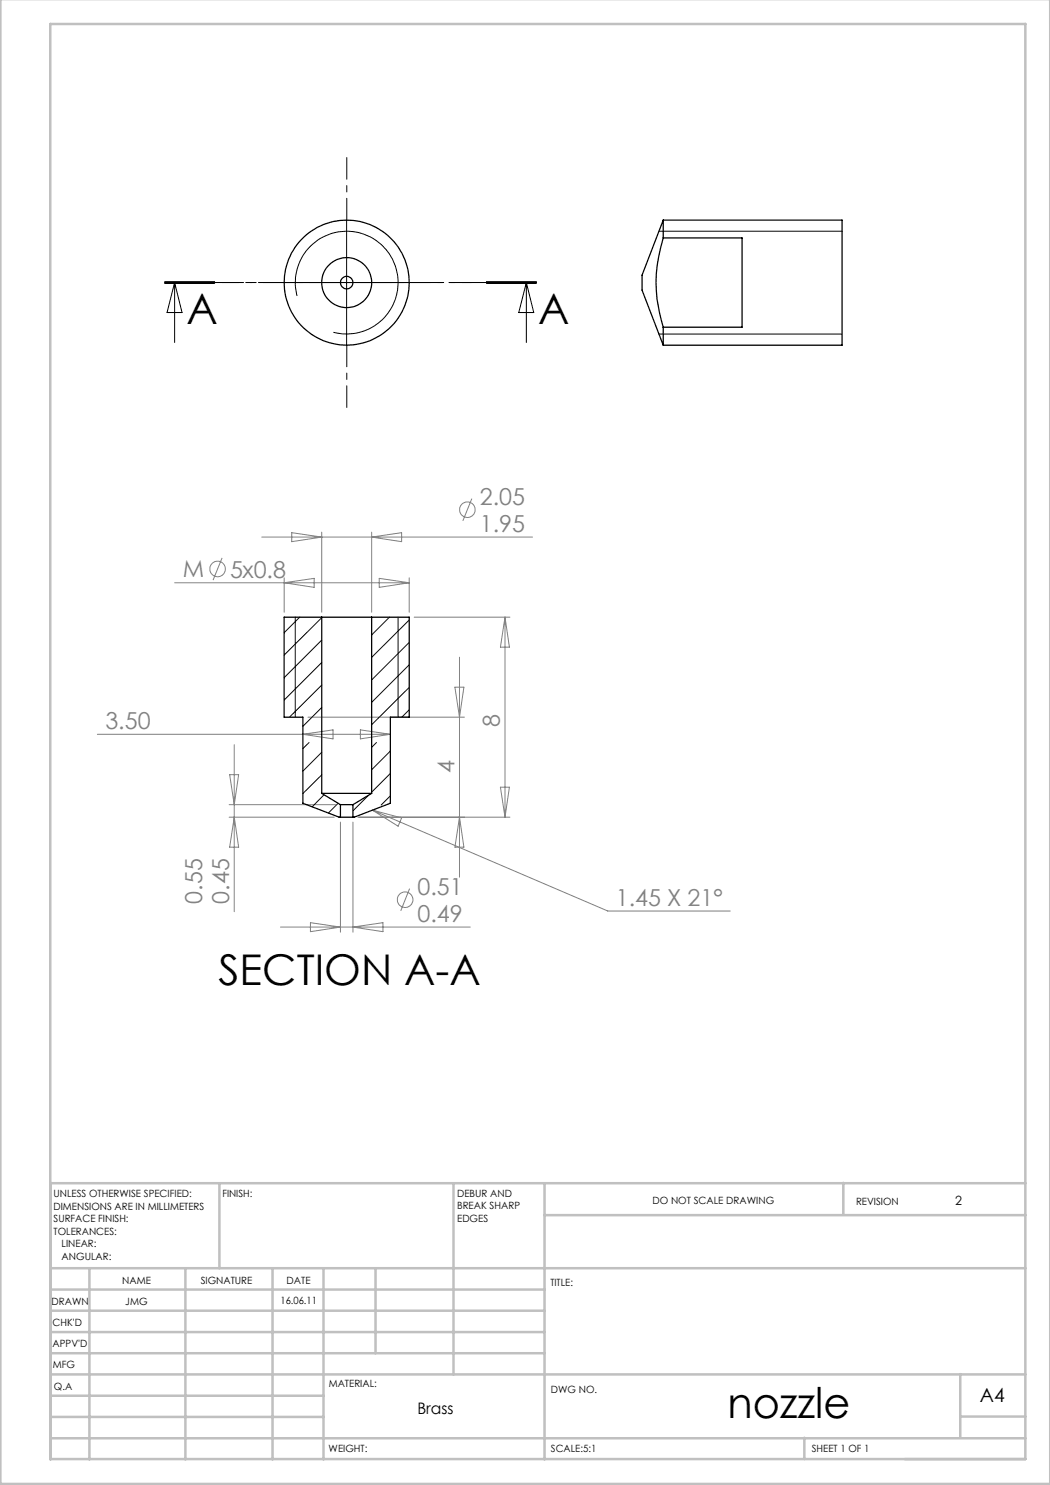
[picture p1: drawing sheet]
<svg xmlns="http://www.w3.org/2000/svg" width="210mm" height="297mm" viewBox="0 0 210 297" stroke-linecap="round" stroke-linejoin="round" font-family="sans-serif">
<g fill="none" stroke="#808080" stroke-width=".2">
<path d="M94.4 99.7l-1.8 4.5M34.9 116.6h46.9M44.4 111.6l-1.8 4.4M52.4 107.4h54.1M56.8 115.6v6.8M56.8 116.6l6-.9v1.8zM58.3 106.5l6 .9-6 .9zM64.3 106.4v16M74.3 106.4v16M74.3 107.4l6-.9v1.8zM75.8 115.7l6 .9-6 .9zM81.8 115.6v6.8"/>
<path d="M82.8 123.4h19.2M91 137.4h1.8l-.9 6zM91.9 131.4v44M101 123.4v40M101 123.4l.9 6h-1.8zM19.5 146.9h58.6M45.9 154.9h1.8l-.9 6zM46.8 148.9v33.4M60.6 146.9l6-.9v1.8zM61.6 143.4h31.3M72.1 146l6 .9-6 .9zM100.1 157.4h1.8l-.9 6z"/>
<path d="M45.8 163.4h21.1M45.8 160.9h21.3M46.8 163.4l.9 6h-1.8zM68.1 164.4v22M70.6 164.4v22M71.6 163.4h30.4M74.5 162l5.8 1.6-.7 1.6zM74.5 162l47.1 20.2h24.4M81.9 177.7l-1.7 4.5M91.9 163.4l.9 6h-1.8zM56.1 185.4h38M62.1 184.5l6 .9-6 .9z"/>
<path d="M70.6 185.4l6-.9v1.8z"/>
<circle cx="43.5" cy="113.8" r="1.55"/>
<circle cx="93.5" cy="101.9" r="1.55"/>
<circle cx="81" cy="179.9" r="1.55"/>
</g>
<g fill="none" stroke="#000" stroke-width=".2">
<path d="M32.9 56.5h10M32.9 56.7h10M32.9 56.3h10M34.9 56.5v12M34.9 56.5l1.5 6h-3zM56.8 56.5h25M59.4 59.2a10.3 10.3 0 0 1 9-12.9 10.3 10.3 0 0 1 11.2 11.1 10.3 10.3 0 0 1-12.9 9.1M69.3 44v25M97.3 56.3h10zM97.3 56.5h10M97.3 56.7h10M105.3 56.5l1.5 6h-3z"/>
<path d="M105.3 56.5v12M131.8 46.2h36.6M131.8 66.8h36.6M59.1 123.4v20M59.9 123.4l-3.1 3.1M64.3 123.5l-7.5 7.5M64.3 128l-7.5 7.5M64.3 132.5l-7.5 7.5M64.3 137l-6.4 6.4M77.9 123.4l-3.6 3.6M79.6 123.4v20M81.8 133l-7.5 7.5"/>
<path d="M81.8 124l-7.5 7.5M81.8 128.5l-7.5 7.5M81.8 137.5l-7.5 7.5M61.8 148.5l-1.2 1.2M64.3 141.5l-3.7 3.7M64.3 150.5l-3.7 3.7M64.3 155l-3.7 3.7M64.8 159l-2.4 2.4M73.7 159.1l-3.1 3.1M75.3 148.5l-1 1M78.1 150.2l-3.8 3.7M78.1 154.7l-3.8 3.7"/>
<path d="M78.1 159.2l-1.9 1.8M81.8 142l-1.4 1.4M67.6 160.7l-1.9 1.9"/>
</g>
<path d="M32.9 56.5h74.4" fill="none" stroke="#000" stroke-width=".2" stroke-dasharray="6.3 1.3 1.3 1.3" stroke-dashoffset="1.6"/>
<g fill="none" stroke="#c0c0c0" stroke-width=".5">
<path d="M.1 -.1v296.9h209.9v-296.9M10.1 4.8h195v287h-195zM43.9 236.6v17M90.7 236.6v38.3M108.9 236.6v55.3M168.7 236.6v6.3M205.1 236.6h-195v55.3M10.1 253.6h195M10.1 257.9h98.8M17.9 253.6v38.3M37.1 253.6v38.3M54.5 253.6v38.3"/>
<path d="M64.7 253.6v38.3M75.1 253.6v17M108.9 243h96.2M10.1 270.6h98.8M10.1 266.4h98.8M10.1 262.1h98.8M10.1 279.1h54.6M10.1 274.9h195M192.1 274.8v12.7M10.1 287.7h195M10.1 283.4h54.6M160.9 287.5v4.3"/>
<path d="M192.1 283.3h13"/>
</g>
<path d="M56.9 56.5h-12.5M69.4 44v-12.5M81.9 56.5h12.5M69.4 69v12.5" fill="none" stroke="#000" stroke-width=".2" stroke-dasharray="15.2 1.3 1.3 1.3" stroke-dashoffset="10.9"/>
<g fill="none" stroke="#000" stroke-width=".25">
<path d="M132.6 44v3.6M132.6 47.6h15.8v17.8h-15.8M132.6 44h35.8v25h-35.8M132.6 44l-4.2 11v3l4.2 11M132.6 47.6a28.3 28.3 0 0 0 0 17.8M132.6 65.4v3.6M64.3 123.4h10M64.3 123.4h-7.5v20h3.8v17.3l7.5 2.7M64.3 123.4v35.3M74.3 123.4h7.5v20h-3.7v17.3l-7.5 2.7M74.3 123.4v35.3M64.3 158.7h10"/>
<path d="M64.3 158.7l3.8 2.2M74.3 158.7l-3.7 2.2M68.1 160.9h2.5M68.1 163.4h2.5M68.1 160.9v2.5M70.6 160.9v2.5"/>
<circle cx="69.3" cy="56.5" r="5"/>
<circle cx="69.3" cy="56.5" r="12.5"/>
<circle cx="69.3" cy="56.5" r="1.24"/>
</g>
<g font-size="8.5">
<text x="37.3" y="64.8">A</text>
<text x="107.6" y="64.8">A</text>
<text x="43.7" y="197">SECTION A-A</text>
<text x="145.5" y="283.5">nozzle</text>
</g>
<g font-size="4.7" fill="#808080">
<text x="96" y="101">2.05</text>
<text x="96" y="106.4">1.95</text>
<text x="36.5" y="115.5">M</text>
<text x="46" y="115.5">5x0.8</text>
<text x="21.1" y="145.8">3.50</text>
<text x="100" y="145.5" transform="rotate(-90 100 145.5)">8</text>
<text x="90.9" y="154.7" transform="rotate(-90 90.9 154.7)">4</text>
<text x="83.5" y="179">0.51</text>
<text x="40.4" y="180.7" transform="rotate(-90 40.4 180.7)">0.55</text>
<text x="45.8" y="180.7" transform="rotate(-90 45.8 180.7)">0.45</text>
<text x="83.5" y="184.4">0.49</text>
<text x="123.2" y="181.2">1.45 X 21°</text>
</g>
<text font-size="3.9" x="196" y="280.4">A4</text>
<text font-size="3.2" x="83.5" y="282.8">Brass</text>
<text font-size="2.5" x="191.1" y="240.9">2</text>
<g font-size="2">
<text x="10.7" y="239.5">UNLESS OTHERWISE SPECIFIED:</text>
<text x="44.5" y="239.5">FINISH:</text>
<text x="91.4" y="239.4">DEBUR AND</text>
<text x="10.7" y="242">DIMENSIONS ARE IN MILLIMETERS</text>
<text x="10.7" y="244.5">SURFACE FINISH:</text>
<text x="91.4" y="241.9">BREAK SHARP</text>
<text x="91.4" y="244.4">EDGES</text>
<text x="130.5" y="240.8">DO NOT SCALE DRAWING</text>
<text x="171.2" y="241">REVISION</text>
<text x="10.7" y="247">TOLERANCES:</text>
<text x="12.3" y="249.5">LINEAR:</text>
<text x="12.3" y="252">ANGULAR:</text>
<text x="24.4" y="256.9">NAME</text>
<text x="40.1" y="256.8">SIGNATURE</text>
<text x="57.3" y="256.8">DATE</text>
<text x="110.1" y="257.1">TITLE:</text>
<text x="10.3" y="260.9">DRAWN</text>
<text x="25.1" y="261">JMG</text>
<text x="56.1" y="260.8">16.06.11</text>
<text x="10.5" y="269.3">APPV'D</text>
<text x="10.5" y="265.2">CHK'D</text>
<text x="10.6" y="273.6">MFG</text>
<text x="10.8" y="278">Q.A</text>
<text x="65.8" y="277.4">MATERIAL:</text>
<text x="110.2" y="278.5">DWG NO.</text>
<text x="65.7" y="290.4">WEIGHT:</text>
<text x="110.2" y="290.5">SCALE:5:1</text>
<text x="162.4" y="290.4">SHEET 1 OF 1</text>
</g>
</svg>
